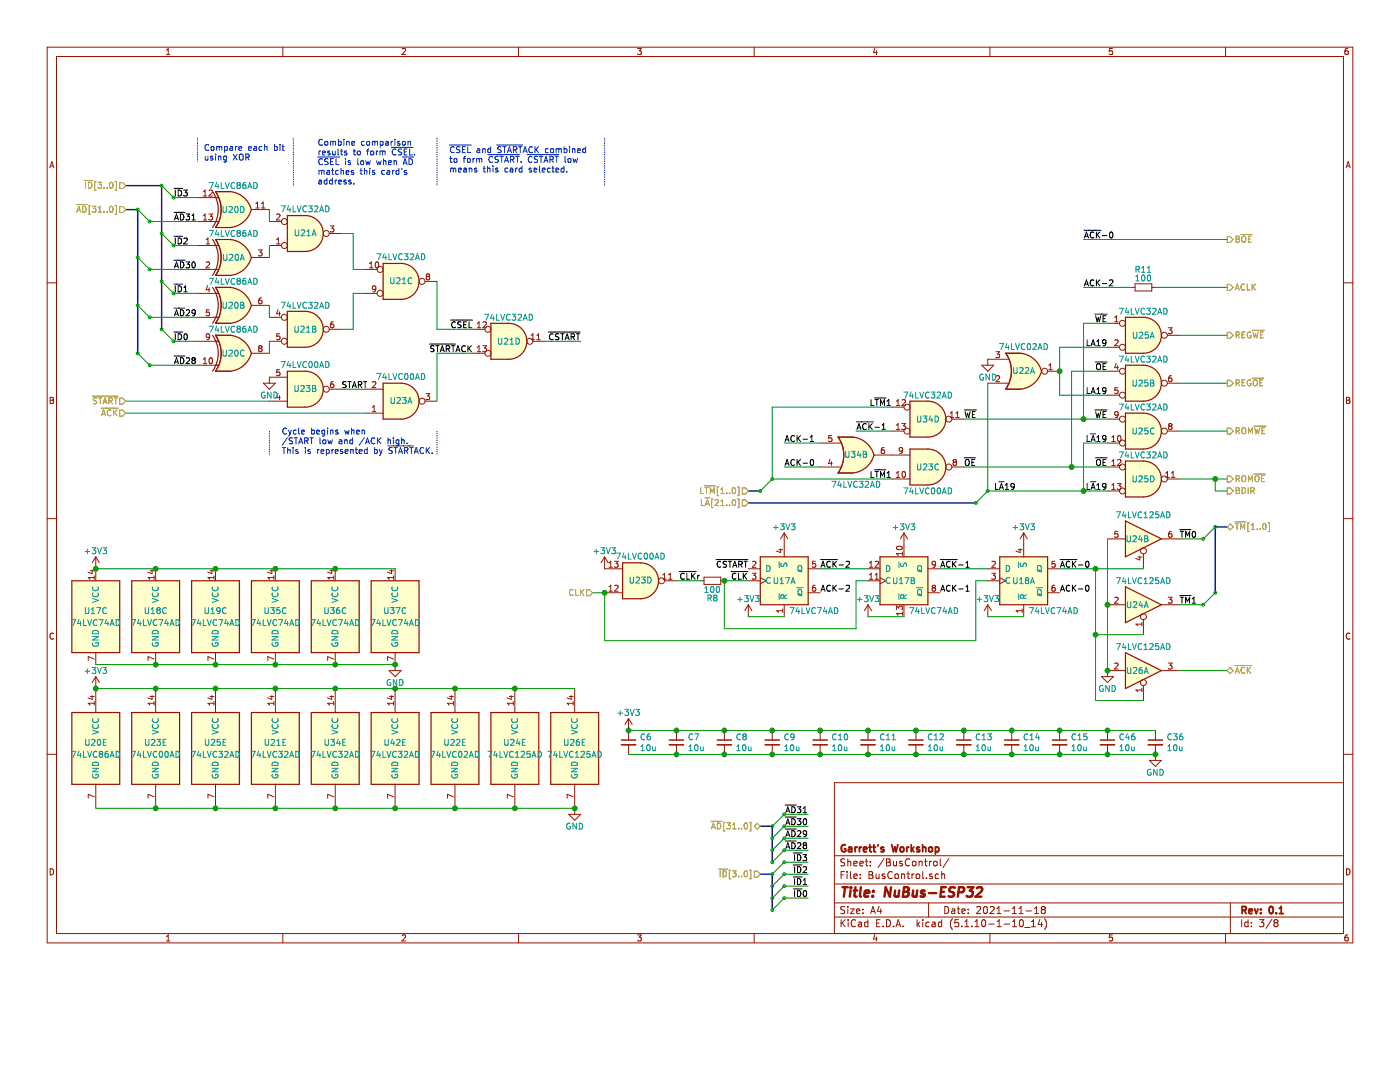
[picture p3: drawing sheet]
EESchema Schematic File Version 4
EELAYER 30 0
EELAYER END
$Descr A4 11693 8268
encoding utf-8
Sheet 3 8
Title "NuBus-ESP32"
Date "2021-11-18"
Rev "0.1"
Comp "Garrett's Workshop"
Comment1 ""
Comment2 ""
Comment3 ""
Comment4 ""
$EndDescr
Text HLabel 10250 4000 2    50   Output ~ 0
ROM~OE~
Text HLabel 10250 3600 2    50   Output ~ 0
ROM~WE~
Text HLabel 10250 3200 2    50   Output ~ 0
REG~OE~
Text HLabel 10250 2800 2    50   Output ~ 0
REG~WE~
Text Label 9250 3500 2    50   ~ 0
~WE~
Text Label 9250 3100 2    50   ~ 0
~OE~
Text Label 9250 3300 2    50   ~ 0
LA19
Text Label 9250 3900 2    50   ~ 0
~OE~
Text Label 9250 2900 2    50   ~ 0
LA19
Text Label 9250 2700 2    50   ~ 0
~WE~
Text Label 9250 4100 2    50   ~ 0
L~A~19
Wire Wire Line
	9050 3700 9250 3700
Wire Wire Line
	9050 4100 9250 4100
Wire Wire Line
	9250 3900 8950 3900
Wire Wire Line
	8950 3100 9250 3100
Wire Wire Line
	9250 3500 9050 3500
Wire Wire Line
	9050 3500 9050 2700
Wire Wire Line
	9050 2700 9250 2700
Wire Wire Line
	8850 3300 9250 3300
Wire Wire Line
	8850 2900 9250 2900
Wire Wire Line
	8250 4100 9050 4100
Connection ~ 9050 4100
Wire Wire Line
	9150 4750 9550 4750
Wire Wire Line
	9150 5300 9550 5300
Wire Wire Line
	9150 5850 9550 5850
Wire Wire Line
	9150 4750 9150 5300
Connection ~ 9150 5300
Wire Wire Line
	9150 5300 9150 5850
Connection ~ 9150 4750
$Comp
L 74xx:74LS32 U?
U 2 2
P 9550 3200
AR Path="/61EBF8DC" Ref="U?"  Part="1" 
AR Path="/61D1084D/61EBF8DC" Ref="U25"  Part="2" 
F 0 "U25" H 9550 3200 50  0000 C CNN
F 1 "74LVC32AD" H 9550 3400 50  0000 C CNN
F 2 "stdpads:SOIC-14_3.9mm" H 9550 3200 50  0001 C CNN
F 3 "http://www.ti.com/lit/gpn/sn74LS08" H 9550 3200 50  0001 C CNN
	2    9550 3200
	1    0    0    -1  
$EndComp
$Comp
L 74xx:74LS32 U?
U 4 2
P 9550 4000
AR Path="/61EBF8E8" Ref="U?"  Part="1" 
AR Path="/61D1084D/61EBF8E8" Ref="U25"  Part="4" 
F 0 "U25" H 9550 4000 50  0000 C CNN
F 1 "74LVC32AD" H 9550 4200 50  0000 C CNN
F 2 "stdpads:SOIC-14_3.9mm" H 9550 4000 50  0001 C CNN
F 3 "http://www.ti.com/lit/gpn/sn74LS08" H 9550 4000 50  0001 C CNN
	4    9550 4000
	1    0    0    -1  
$EndComp
$Comp
L 74xx:74LS32 U?
U 1 2
P 9550 2800
AR Path="/61EBF954" Ref="U?"  Part="1" 
AR Path="/61D1084D/61EBF954" Ref="U25"  Part="1" 
F 0 "U25" H 9550 2800 50  0000 C CNN
F 1 "74LVC32AD" H 9550 3000 50  0000 C CNN
F 2 "stdpads:SOIC-14_3.9mm" H 9550 2800 50  0001 C CNN
F 3 "http://www.ti.com/lit/gpn/sn74LS08" H 9550 2800 50  0001 C CNN
	1    9550 2800
	1    0    0    -1  
$EndComp
Text HLabel 10250 4400 2    50   BiDi ~ 0
~TM~[1..0]
Text Label 9850 4500 0    50   ~ 0
~TM~0
Text Label 9850 5050 0    50   ~ 0
~TM~1
Text HLabel 10250 5600 2    50   BiDi ~ 0
~ACK~
Wire Wire Line
	10050 4500 9850 4500
Entry Wire Line
	10150 4950 10050 5050
Wire Wire Line
	10050 5050 9850 5050
Entry Wire Line
	10150 4400 10050 4500
Wire Bus Line
	10150 4950 10150 4400
Wire Bus Line
	10250 4400 10150 4400
Wire Wire Line
	6050 4850 6250 4850
Text Label 6250 4850 2    50   ~ 0
~CLK~
Text Label 6250 4750 2    50   ~ 0
~CSTART~
Wire Wire Line
	6250 5150 6550 5150
$Comp
L 74xx:74LS74 U?
U 2 1
P 7550 4850
AR Path="/620C3058" Ref="U?"  Part="1" 
AR Path="/61CA157A/620C3058" Ref="U?"  Part="1" 
AR Path="/61CD3565/620C3058" Ref="U?"  Part="1" 
AR Path="/61D1084D/620C3058" Ref="U17"  Part="2" 
F 0 "U17" H 7550 4850 50  0000 C CNN
F 1 "74LVC74AD" H 7800 4600 50  0000 C CNN
F 2 "stdpads:SOIC-14_3.9mm" H 7550 4850 50  0001 C CNN
F 3 "74xx/74hc_hct74.pdf" H 7550 4850 50  0001 C CNN
	2    7550 4850
	1    0    0    -1  
$EndComp
Wire Wire Line
	7250 5150 7550 5150
Text Label 6850 4950 0    50   ~ 0
ACK-2
Text Label 6850 4750 0    50   ~ 0
~ACK~-2
Text Label 7850 4750 0    50   ~ 0
~ACK~-1
Wire Wire Line
	7250 4850 7150 4850
Wire Wire Line
	7150 4850 7150 5250
Wire Wire Line
	7150 5250 6050 5250
Wire Wire Line
	6050 5250 6050 4850
Wire Wire Line
	7250 4750 6850 4750
Wire Wire Line
	8150 5350 8150 4850
$Comp
L 74xx:74LS74 U?
U 1 1
P 8550 4850
AR Path="/620D4157" Ref="U?"  Part="1" 
AR Path="/61CA157A/620D4157" Ref="U?"  Part="1" 
AR Path="/61CD3565/620D4157" Ref="U?"  Part="1" 
AR Path="/61D1084D/620D4157" Ref="U18"  Part="1" 
F 0 "U18" H 8550 4850 50  0000 C CNN
F 1 "74LVC74AD" H 8800 4600 50  0000 C CNN
F 2 "stdpads:SOIC-14_3.9mm" H 8550 4850 50  0001 C CNN
F 3 "74xx/74hc_hct74.pdf" H 8550 4850 50  0001 C CNN
	1    8550 4850
	1    0    0    -1  
$EndComp
Wire Wire Line
	8250 5150 8550 5150
Wire Wire Line
	8250 4750 7850 4750
Wire Wire Line
	8150 4850 8250 4850
Text Label 8850 4950 0    50   ~ 0
ACK-0
Text Label 8850 4750 0    50   ~ 0
~ACK~-0
Wire Wire Line
	4950 4950 5050 4950
Text HLabel 4950 4950 0    50   Input ~ 0
CLK
Wire Wire Line
	8250 3200 8250 4100
Wire Wire Line
	8850 4750 9150 4750
Wire Wire Line
	9250 5600 9250 5050
Connection ~ 9250 5050
Wire Wire Line
	9250 5050 9250 4500
Text Label 8300 4100 0    50   ~ 0
L~A~19
Entry Wire Line
	8150 4200 8250 4100
Text Label 9250 3700 2    50   ~ 0
L~A~19
Text Label 7450 4000 2    50   ~ 0
L~TM~1
Text Label 8050 3900 0    50   ~ 0
~OE~
Wire Wire Line
	6450 4000 7450 4000
Entry Wire Line
	6350 4100 6450 4000
Text HLabel 6250 4100 0    50   Input ~ 0
L~TM~[1..0]
$Comp
L power:GND #PWR0106
U 1 1
P 9250 5600
F 0 "#PWR0106" H 9250 5350 50  0001 C CNN
F 1 "GND" H 9250 5450 50  0000 C CNN
F 2 "" H 9250 5600 50  0001 C CNN
F 3 "" H 9250 5600 50  0001 C CNN
	1    9250 5600
	1    0    0    -1  
$EndComp
Text Label 8050 3500 0    50   ~ 0
~WE~
$Comp
L 74xx:74LS32 U?
U 3 2
P 9550 3600
AR Path="/61EBF8E2" Ref="U?"  Part="1" 
AR Path="/61D1084D/61EBF8E2" Ref="U25"  Part="3" 
F 0 "U25" H 9550 3600 50  0000 C CNN
F 1 "74LVC32AD" H 9550 3800 50  0000 C CNN
F 2 "stdpads:SOIC-14_3.9mm" H 9550 3600 50  0001 C CNN
F 3 "http://www.ti.com/lit/gpn/sn74LS08" H 9550 3600 50  0001 C CNN
	3    9550 3600
	1    0    0    -1  
$EndComp
Wire Wire Line
	8950 3100 8950 3900
Wire Wire Line
	9050 3700 9050 4100
Wire Bus Line
	6250 4100 6350 4100
Wire Wire Line
	9850 5600 10250 5600
Text HLabel 6350 7300 0    50   Input ~ 0
~ID~[3..0]
Text HLabel 6350 6900 0    50   BiDi ~ 0
~AD~[31..0]
Wire Bus Line
	6450 7300 6350 7300
Wire Bus Line
	6450 6900 6350 6900
Text Label 6750 7200 2    50   ~ 0
~ID~3
Text Label 6750 7500 2    50   ~ 0
~ID~0
Text Label 6750 7400 2    50   ~ 0
~ID~1
Text Label 6750 7300 2    50   ~ 0
~ID~2
Wire Wire Line
	6550 6800 6750 6800
Wire Wire Line
	6550 6900 6750 6900
Wire Wire Line
	6550 7000 6750 7000
Wire Wire Line
	6550 7100 6750 7100
Text Label 6750 7100 2    50   ~ 0
~AD~28
Text Label 6750 7000 2    50   ~ 0
~AD~29
Text Label 6750 6900 2    50   ~ 0
~AD~30
Text Label 6750 6800 2    50   ~ 0
~AD~31
Entry Wire Line
	6450 7200 6550 7100
Entry Wire Line
	6450 7100 6550 7000
Entry Wire Line
	6450 7000 6550 6900
Entry Wire Line
	6450 6900 6550 6800
Entry Wire Line
	6450 7300 6550 7200
Entry Wire Line
	6450 7400 6550 7300
Entry Wire Line
	6450 7500 6550 7400
Entry Wire Line
	6450 7600 6550 7500
Wire Wire Line
	6550 7500 6750 7500
Wire Wire Line
	6550 7400 6750 7400
Wire Wire Line
	6550 7300 6750 7300
Wire Wire Line
	6550 7200 6750 7200
Text Label 4850 2850 2    50   ~ 0
~CSTART~
Wire Wire Line
	4550 2850 4850 2850
$Comp
L 74xx:74LS32 U?
U 4 2
P 4250 2850
AR Path="/62CB8AD8" Ref="U?"  Part="1" 
AR Path="/61D1084D/62CB8AD8" Ref="U21"  Part="4" 
F 0 "U21" H 4250 2850 50  0000 C CNN
F 1 "74LVC32AD" H 4250 3050 50  0000 C CNN
F 2 "stdpads:SOIC-14_3.9mm" H 4250 2850 50  0001 C CNN
F 3 "http://www.ti.com/lit/gpn/sn74LS08" H 4250 2850 50  0001 C CNN
	4    4250 2850
	1    0    0    -1  
$EndComp
Wire Wire Line
	3650 2950 3650 3350
Text Label 2850 3250 0    50   ~ 0
START
Wire Wire Line
	2850 3250 3050 3250
Wire Wire Line
	3950 2750 3650 2750
Wire Wire Line
	3950 2950 3650 2950
Wire Wire Line
	1050 3450 3050 3450
Wire Wire Line
	2250 2850 2250 2950
Wire Wire Line
	2250 2550 2250 2650
Wire Wire Line
	2250 2050 2250 2150
Wire Wire Line
	2250 1750 2250 1850
$Comp
L 74xx:74LS86 U?
U 2 1
P 1950 2550
AR Path="/62CB8B0B" Ref="U?"  Part="1" 
AR Path="/61D1084D/62CB8B0B" Ref="U20"  Part="2" 
F 0 "U20" H 1950 2550 50  0000 C CNN
F 1 "74LVC86AD" H 1950 2750 50  0000 C CNN
F 2 "stdpads:SOIC-14_3.9mm" H 1950 2550 50  0001 C CNN
F 3 "http://www.ti.com/lit/gpn/sn74LS86" H 1950 2550 50  0001 C CNN
	2    1950 2550
	1    0    0    -1  
$EndComp
$Comp
L 74xx:74LS86 U?
U 3 1
P 1950 2950
AR Path="/62CB8B11" Ref="U?"  Part="1" 
AR Path="/61D1084D/62CB8B11" Ref="U20"  Part="3" 
F 0 "U20" H 1950 2950 50  0000 C CNN
F 1 "74LVC86AD" H 1950 3150 50  0000 C CNN
F 2 "stdpads:SOIC-14_3.9mm" H 1950 2950 50  0001 C CNN
F 3 "http://www.ti.com/lit/gpn/sn74LS86" H 1950 2950 50  0001 C CNN
	3    1950 2950
	1    0    0    -1  
$EndComp
$Comp
L 74xx:74LS86 U?
U 4 1
P 1950 1750
AR Path="/62CB8B17" Ref="U?"  Part="1" 
AR Path="/61D1084D/62CB8B17" Ref="U20"  Part="4" 
F 0 "U20" H 1950 1750 50  0000 C CNN
F 1 "74LVC86AD" H 1950 1950 50  0000 C CNN
F 2 "stdpads:SOIC-14_3.9mm" H 1950 1750 50  0001 C CNN
F 3 "http://www.ti.com/lit/gpn/sn74LS86" H 1950 1750 50  0001 C CNN
	4    1950 1750
	1    0    0    -1  
$EndComp
Wire Wire Line
	3650 2350 3650 2750
Text Label 3950 2950 2    50   ~ 0
~START~ACK
Text Label 3950 2750 2    50   ~ 0
~CSEL~
Text Label 1450 1650 0    50   ~ 0
~ID~3
Text Label 1450 2850 0    50   ~ 0
~ID~0
Text Label 1450 2450 0    50   ~ 0
~ID~1
Text Label 1450 2050 0    50   ~ 0
~ID~2
Text Label 1450 1850 0    50   ~ 0
~AD~31
Text Label 1450 2250 0    50   ~ 0
~AD~30
Text Label 1450 2650 0    50   ~ 0
~AD~29
Text Label 1450 3050 0    50   ~ 0
~AD~28
Wire Wire Line
	1050 3350 2250 3350
Wire Wire Line
	1450 2850 1650 2850
Wire Wire Line
	1450 2450 1650 2450
Wire Wire Line
	1450 2050 1650 2050
Wire Wire Line
	1250 1850 1650 1850
Wire Wire Line
	1450 1650 1650 1650
Wire Notes Line
	1650 1150 1650 1350
Text Notes 1700 1350 0    50   ~ 0
Compare each bit\nusing XOR
Wire Notes Line
	2450 1150 2450 1550
Text Notes 2650 1550 0    50   ~ 0
Combine comparison\nresults to form ~CSEL~.\n~CSEL~ is low when ~AD~\nmatches this card’s\naddress.
Wire Notes Line
	2250 3600 2250 3800
Text Notes 2350 3800 0    50   ~ 0
Cycle begins when\n/START low and /ACK high.\nThis is represented by ~START~ACK.
Wire Notes Line
	3650 3600 3650 3800
Text Notes 3750 1450 0    50   ~ 0
~CSEL~ and ~START~ACK combined\nto form ~CSTART~. ~CSTART~ low\nmeans this card selected.
Wire Notes Line
	5050 1150 5050 1550
Wire Notes Line
	3650 1150 3650 1550
Wire Wire Line
	9050 3500 8050 3500
Connection ~ 9050 3500
Wire Wire Line
	8950 3900 8050 3900
Connection ~ 8950 3900
Entry Wire Line
	1350 1550 1450 1650
Entry Wire Line
	1150 1750 1250 1850
Entry Wire Line
	1350 1950 1450 2050
Entry Wire Line
	1150 2150 1250 2250
Wire Wire Line
	1250 2250 1650 2250
Entry Wire Line
	1350 2350 1450 2450
Entry Wire Line
	1150 2550 1250 2650
Wire Wire Line
	1250 2650 1650 2650
Entry Wire Line
	1350 2750 1450 2850
Entry Wire Line
	1150 2950 1250 3050
Wire Wire Line
	1250 3050 1650 3050
Wire Bus Line
	1350 1550 1050 1550
Wire Bus Line
	1050 1750 1150 1750
Text HLabel 1050 3350 0    50   Input ~ 0
~START~
Text HLabel 1050 3450 0    50   Input ~ 0
~ACK~
Text HLabel 1050 1550 0    50   Input ~ 0
~ID~[3..0]
Text HLabel 1050 1750 0    50   Input ~ 0
~AD~[31..0]
Wire Wire Line
	5050 4950 5050 5350
Connection ~ 9250 5600
$Comp
L power:+3V3 #PWR?
U 1 1
P 6550 4550
AR Path="/61C6168C/61C38174" Ref="#PWR?"  Part="1" 
AR Path="/61D1084D/61C38174" Ref="#PWR0109"  Part="1" 
F 0 "#PWR0109" H 6550 4400 50  0001 C CNN
F 1 "+3V3" H 6550 4700 50  0000 C CNN
F 2 "" H 6550 4550 50  0001 C CNN
F 3 "" H 6550 4550 50  0001 C CNN
	1    6550 4550
	1    0    0    -1  
$EndComp
$Comp
L power:+3V3 #PWR?
U 1 1
P 7550 4550
AR Path="/61C6168C/61C3B193" Ref="#PWR?"  Part="1" 
AR Path="/61D1084D/61C3B193" Ref="#PWR0110"  Part="1" 
F 0 "#PWR0110" H 7550 4400 50  0001 C CNN
F 1 "+3V3" H 7550 4700 50  0000 C CNN
F 2 "" H 7550 4550 50  0001 C CNN
F 3 "" H 7550 4550 50  0001 C CNN
	1    7550 4550
	1    0    0    -1  
$EndComp
$Comp
L power:+3V3 #PWR?
U 1 1
P 8550 4550
AR Path="/61C6168C/61C3E09A" Ref="#PWR?"  Part="1" 
AR Path="/61D1084D/61C3E09A" Ref="#PWR0111"  Part="1" 
F 0 "#PWR0111" H 8550 4400 50  0001 C CNN
F 1 "+3V3" H 8550 4700 50  0000 C CNN
F 2 "" H 8550 4550 50  0001 C CNN
F 3 "" H 8550 4550 50  0001 C CNN
	1    8550 4550
	1    0    0    -1  
$EndComp
$Comp
L power:+3V3 #PWR?
U 1 1
P 5050 4750
AR Path="/61C6168C/61C41255" Ref="#PWR?"  Part="1" 
AR Path="/61D1084D/61C41255" Ref="#PWR0112"  Part="1" 
F 0 "#PWR0112" H 5050 4600 50  0001 C CNN
F 1 "+3V3" H 5050 4900 50  0000 C CNN
F 2 "" H 5050 4750 50  0001 C CNN
F 3 "" H 5050 4750 50  0001 C CNN
	1    5050 4750
	1    0    0    -1  
$EndComp
$Comp
L power:+3V3 #PWR?
U 1 1
P 6250 5150
AR Path="/61C6168C/61C44385" Ref="#PWR?"  Part="1" 
AR Path="/61D1084D/61C44385" Ref="#PWR0113"  Part="1" 
F 0 "#PWR0113" H 6250 5000 50  0001 C CNN
F 1 "+3V3" H 6250 5300 50  0000 C CNN
F 2 "" H 6250 5150 50  0001 C CNN
F 3 "" H 6250 5150 50  0001 C CNN
	1    6250 5150
	1    0    0    -1  
$EndComp
$Comp
L power:+3V3 #PWR?
U 1 1
P 7250 5150
AR Path="/61C6168C/61C47220" Ref="#PWR?"  Part="1" 
AR Path="/61D1084D/61C47220" Ref="#PWR0114"  Part="1" 
F 0 "#PWR0114" H 7250 5000 50  0001 C CNN
F 1 "+3V3" H 7250 5300 50  0000 C CNN
F 2 "" H 7250 5150 50  0001 C CNN
F 3 "" H 7250 5150 50  0001 C CNN
	1    7250 5150
	1    0    0    -1  
$EndComp
$Comp
L power:+3V3 #PWR?
U 1 1
P 8250 5150
AR Path="/61C6168C/61C4AC0F" Ref="#PWR?"  Part="1" 
AR Path="/61D1084D/61C4AC0F" Ref="#PWR0115"  Part="1" 
F 0 "#PWR0115" H 8250 5000 50  0001 C CNN
F 1 "+3V3" H 8250 5300 50  0000 C CNN
F 2 "" H 8250 5150 50  0001 C CNN
F 3 "" H 8250 5150 50  0001 C CNN
	1    8250 5150
	1    0    0    -1  
$EndComp
Wire Wire Line
	9450 2400 9050 2400
$Comp
L Device:R_Small R11
U 1 1
P 9550 2400
F 0 "R11" V 9400 2400 50  0000 C CNN
F 1 "100" V 9500 2400 50  0000 C BNN
F 2 "stdpads:R_0805" H 9550 2400 50  0001 C CNN
F 3 "~" H 9550 2400 50  0001 C CNN
F 4 "C25190" H 9550 2400 50  0001 C CNN "LCSC Part"
	1    9550 2400
	0    -1   1    0   
$EndComp
Text Label 9050 2400 0    50   ~ 0
ACK-2
Text HLabel 10250 2000 2    50   Output ~ 0
B~OE~
Text HLabel 10250 2400 2    50   Output ~ 0
ACLK
Text Label 7850 4950 0    50   ~ 0
ACK-1
$Comp
L 74xx:74LS74 U?
U 1 1
P 6550 4850
AR Path="/620925A0" Ref="U?"  Part="1" 
AR Path="/61CA157A/620925A0" Ref="U?"  Part="1" 
AR Path="/61CD3565/620925A0" Ref="U?"  Part="1" 
AR Path="/61D1084D/620925A0" Ref="U17"  Part="1" 
F 0 "U17" H 6550 4850 50  0000 C CNN
F 1 "74LVC74AD" H 6800 4600 50  0000 C CNN
F 2 "stdpads:SOIC-14_3.9mm" H 6550 4850 50  0001 C CNN
F 3 "74xx/74hc_hct74.pdf" H 6550 4850 50  0001 C CNN
	1    6550 4850
	1    0    0    -1  
$EndComp
Wire Wire Line
	5650 4850 5850 4850
Text Label 5850 4850 2    50   ~ 0
~CLK~r
Wire Wire Line
	5050 5350 8150 5350
$Comp
L Device:C_Small C?
U 1 1
P 5250 6200
AR Path="/62125273" Ref="C?"  Part="1" 
AR Path="/61D1084D/62125273" Ref="C6"  Part="1" 
F 0 "C6" H 5158 6246 50  0000 R CNN
F 1 "10u" H 5158 6155 50  0000 R CNN
F 2 "stdpads:C_0805" H 5250 6200 50  0001 C CNN
F 3 "~" H 5250 6200 50  0001 C CNN
	1    5250 6200
	-1   0    0    -1  
$EndComp
$Comp
L Device:C_Small C?
U 1 1
P 6050 6200
AR Path="/62125279" Ref="C?"  Part="1" 
AR Path="/61D1084D/62125279" Ref="C8"  Part="1" 
F 0 "C8" H 5958 6246 50  0000 R CNN
F 1 "10u" H 5958 6155 50  0000 R CNN
F 2 "stdpads:C_0805" H 6050 6200 50  0001 C CNN
F 3 "~" H 6050 6200 50  0001 C CNN
	1    6050 6200
	-1   0    0    -1  
$EndComp
$Comp
L Device:C_Small C?
U 1 1
P 5650 6200
AR Path="/6212527F" Ref="C?"  Part="1" 
AR Path="/61D1084D/6212527F" Ref="C7"  Part="1" 
F 0 "C7" H 5558 6246 50  0000 R CNN
F 1 "10u" H 5558 6155 50  0000 R CNN
F 2 "stdpads:C_0805" H 5650 6200 50  0001 C CNN
F 3 "~" H 5650 6200 50  0001 C CNN
	1    5650 6200
	-1   0    0    -1  
$EndComp
$Comp
L Device:C_Small C?
U 1 1
P 6450 6200
AR Path="/6212528B" Ref="C?"  Part="1" 
AR Path="/61D1084D/6212528B" Ref="C9"  Part="1" 
F 0 "C9" H 6358 6246 50  0000 R CNN
F 1 "10u" H 6358 6155 50  0000 R CNN
F 2 "stdpads:C_0805" H 6450 6200 50  0001 C CNN
F 3 "~" H 6450 6200 50  0001 C CNN
	1    6450 6200
	-1   0    0    -1  
$EndComp
Connection ~ 5650 6300
Wire Wire Line
	5650 6300 5250 6300
Connection ~ 6050 6300
Wire Wire Line
	6050 6300 5650 6300
Wire Wire Line
	6450 6300 6050 6300
Wire Wire Line
	5250 6100 5650 6100
Connection ~ 5650 6100
Wire Wire Line
	5650 6100 6050 6100
Connection ~ 6050 6100
Wire Wire Line
	6050 6100 6450 6100
Connection ~ 6450 6300
$Comp
L Device:C_Small C?
U 1 1
P 8050 6200
AR Path="/621252A9" Ref="C?"  Part="1" 
AR Path="/61D1084D/621252A9" Ref="C13"  Part="1" 
F 0 "C13" H 7958 6246 50  0000 R CNN
F 1 "10u" H 7958 6155 50  0000 R CNN
F 2 "stdpads:C_0805" H 8050 6200 50  0001 C CNN
F 3 "~" H 8050 6200 50  0001 C CNN
	1    8050 6200
	-1   0    0    -1  
$EndComp
Wire Wire Line
	7650 6300 8050 6300
Connection ~ 7650 6300
Wire Wire Line
	8050 6100 7650 6100
Connection ~ 7650 6100
$Comp
L Device:C_Small C?
U 1 1
P 7650 6200
AR Path="/621252A3" Ref="C?"  Part="1" 
AR Path="/61D1084D/621252A3" Ref="C12"  Part="1" 
F 0 "C12" H 7558 6246 50  0000 R CNN
F 1 "10u" H 7558 6155 50  0000 R CNN
F 2 "stdpads:C_0805" H 7650 6200 50  0001 C CNN
F 3 "~" H 7650 6200 50  0001 C CNN
	1    7650 6200
	-1   0    0    -1  
$EndComp
Wire Wire Line
	6450 6300 6850 6300
Connection ~ 6850 6300
Wire Wire Line
	6850 6100 6450 6100
Connection ~ 6850 6100
$Comp
L Device:C_Small C?
U 1 1
P 6850 6200
AR Path="/62125297" Ref="C?"  Part="1" 
AR Path="/61D1084D/62125297" Ref="C10"  Part="1" 
F 0 "C10" H 6758 6246 50  0000 R CNN
F 1 "10u" H 6758 6155 50  0000 R CNN
F 2 "stdpads:C_0805" H 6850 6200 50  0001 C CNN
F 3 "~" H 6850 6200 50  0001 C CNN
	1    6850 6200
	-1   0    0    -1  
$EndComp
Wire Wire Line
	7250 6300 7650 6300
Wire Wire Line
	6850 6300 7250 6300
Connection ~ 7250 6300
Wire Wire Line
	7650 6100 7250 6100
Wire Wire Line
	7250 6100 6850 6100
Connection ~ 7250 6100
$Comp
L Device:C_Small C?
U 1 1
P 7250 6200
AR Path="/62125291" Ref="C?"  Part="1" 
AR Path="/61C6168C/62125291" Ref="C?"  Part="1" 
AR Path="/61D1084D/62125291" Ref="C11"  Part="1" 
F 0 "C11" H 7158 6246 50  0000 R CNN
F 1 "10u" H 7158 6155 50  0000 R CNN
F 2 "stdpads:C_0805" H 7250 6200 50  0001 C CNN
F 3 "~" H 7250 6200 50  0001 C CNN
	1    7250 6200
	-1   0    0    -1  
$EndComp
Connection ~ 5250 6100
$Comp
L power:+3V3 #PWR?
U 1 1
P 5250 6100
AR Path="/6212526D" Ref="#PWR?"  Part="1" 
AR Path="/61C6168C/6212526D" Ref="#PWR?"  Part="1" 
AR Path="/61D1084D/6212526D" Ref="#PWR0188"  Part="1" 
F 0 "#PWR0188" H 5250 5950 50  0001 C CNN
F 1 "+3V3" H 5250 6250 50  0000 C CNN
F 2 "" H 5250 6100 50  0001 C CNN
F 3 "" H 5250 6100 50  0001 C CNN
	1    5250 6100
	-1   0    0    -1  
$EndComp
Connection ~ 6450 6100
$Comp
L Device:C_Small C?
U 1 1
P 8850 6200
AR Path="/62142A08" Ref="C?"  Part="1" 
AR Path="/61D1084D/62142A08" Ref="C15"  Part="1" 
F 0 "C15" H 8758 6246 50  0000 R CNN
F 1 "10u" H 8758 6155 50  0000 R CNN
F 2 "stdpads:C_0805" H 8850 6200 50  0001 C CNN
F 3 "~" H 8850 6200 50  0001 C CNN
	1    8850 6200
	-1   0    0    -1  
$EndComp
Wire Wire Line
	8450 6300 8850 6300
Connection ~ 8450 6300
Wire Wire Line
	8850 6100 8450 6100
Connection ~ 8450 6100
$Comp
L Device:C_Small C?
U 1 1
P 8450 6200
AR Path="/62142A12" Ref="C?"  Part="1" 
AR Path="/61D1084D/62142A12" Ref="C14"  Part="1" 
F 0 "C14" H 8358 6246 50  0000 R CNN
F 1 "10u" H 8358 6155 50  0000 R CNN
F 2 "stdpads:C_0805" H 8450 6200 50  0001 C CNN
F 3 "~" H 8450 6200 50  0001 C CNN
	1    8450 6200
	-1   0    0    -1  
$EndComp
Connection ~ 8850 6300
Wire Wire Line
	8050 6300 8450 6300
Wire Wire Line
	8450 6100 8050 6100
Connection ~ 8050 6100
Connection ~ 8050 6300
$Comp
L 74xx:74LS32 U?
U 4 2
P 7750 3500
AR Path="/619CE2DA" Ref="U?"  Part="1" 
AR Path="/61D1084D/619CE2DA" Ref="U34"  Part="4" 
F 0 "U34" H 7750 3500 50  0000 C CNN
F 1 "74LVC32AD" H 7750 3700 50  0000 C CNN
F 2 "stdpads:SOIC-14_3.9mm" H 7750 3500 50  0001 C CNN
F 3 "http://www.ti.com/lit/gpn/sn74LS08" H 7750 3500 50  0001 C CNN
	4    7750 3500
	1    0    0    -1  
$EndComp
$Comp
L 74xx:74LS32 U?
U 2 1
P 7150 3800
AR Path="/6251D345" Ref="U?"  Part="1" 
AR Path="/61D1084D/6251D345" Ref="U34"  Part="2" 
F 0 "U34" H 7150 3800 50  0000 C CNN
F 1 "74LVC32AD" H 7150 4050 50  0000 C CNN
F 2 "stdpads:SOIC-14_3.9mm" H 7150 3800 50  0001 C CNN
F 3 "http://www.ti.com/lit/gpn/sn74LS08" H 7150 3800 50  0001 C CNN
	2    7150 3800
	1    0    0    1   
$EndComp
Text Label 6550 3900 0    50   ~ 0
ACK-0
Wire Wire Line
	6450 4000 6450 3400
Wire Wire Line
	6450 3400 7450 3400
Text Label 7450 3400 2    50   ~ 0
L~TM~1
Wire Wire Line
	6550 3900 6850 3900
Text HLabel 6250 4200 0    50   Input ~ 0
L~A~[21..0]
Wire Bus Line
	8150 4200 6250 4200
$Comp
L Device:C_Small C?
U 1 1
P 9250 6200
AR Path="/61A7D91D" Ref="C?"  Part="1" 
AR Path="/61D1084D/61A7D91D" Ref="C46"  Part="1" 
F 0 "C46" H 9158 6246 50  0000 R CNN
F 1 "10u" H 9158 6155 50  0000 R CNN
F 2 "stdpads:C_0805" H 9250 6200 50  0001 C CNN
F 3 "~" H 9250 6200 50  0001 C CNN
	1    9250 6200
	-1   0    0    -1  
$EndComp
Wire Wire Line
	8850 6300 9250 6300
Wire Wire Line
	9250 6100 8850 6100
Connection ~ 9250 6300
$Comp
L 74xx:74LS125 U26
U 1 1
P 9550 5600
F 0 "U26" H 9500 5600 50  0000 C CNN
F 1 "74LVC125AD" H 9550 5800 50  0000 C CNN
F 2 "stdpads:SOIC-14_3.9mm" H 9550 5600 50  0001 C CNN
F 3 "http://www.ti.com/lit/gpn/sn74LS125" H 9550 5600 50  0001 C CNN
	1    9550 5600
	1    0    0    -1  
$EndComp
$Comp
L 74xx:74LS125 U24
U 2 1
P 9550 4500
F 0 "U24" H 9500 4500 50  0000 C CNN
F 1 "74LVC125AD" H 9550 4700 50  0000 C CNN
F 2 "stdpads:SOIC-14_3.9mm" H 9550 4500 50  0001 C CNN
F 3 "http://www.ti.com/lit/gpn/sn74LS125" H 9550 4500 50  0001 C CNN
	2    9550 4500
	1    0    0    -1  
$EndComp
$Comp
L 74xx:74LS125 U24
U 1 1
P 9550 5050
F 0 "U24" H 9500 5050 50  0000 C CNN
F 1 "74LVC125AD" H 9550 5250 50  0000 C CNN
F 2 "stdpads:SOIC-14_3.9mm" H 9550 5050 50  0001 C CNN
F 3 "http://www.ti.com/lit/gpn/sn74LS125" H 9550 5050 50  0001 C CNN
	1    9550 5050
	1    0    0    -1  
$EndComp
Connection ~ 8850 6100
Text Label 9050 2000 0    50   ~ 0
~ACK~-0
Text Label 7150 3600 0    50   ~ 0
~ACK~-1
Wire Wire Line
	7150 3600 7450 3600
$Comp
L 74xx:74LS32 U?
U 2 2
P 2550 2750
AR Path="/62CB8B1D" Ref="U?"  Part="1" 
AR Path="/61D1084D/62CB8B1D" Ref="U21"  Part="2" 
F 0 "U21" H 2550 2750 50  0000 C CNN
F 1 "74LVC32AD" H 2550 2950 50  0000 C CNN
F 2 "stdpads:SOIC-14_3.9mm" H 2550 2750 50  0001 C CNN
F 3 "http://www.ti.com/lit/gpn/sn74LS08" H 2550 2750 50  0001 C CNN
	2    2550 2750
	1    0    0    -1  
$EndComp
$Comp
L 74xx:74LS32 U?
U 1 2
P 2550 1950
AR Path="/62CB8B23" Ref="U?"  Part="1" 
AR Path="/61D1084D/62CB8B23" Ref="U21"  Part="1" 
F 0 "U21" H 2550 1950 50  0000 C CNN
F 1 "74LVC32AD" H 2550 1750 50  0000 C CNN
F 2 "stdpads:SOIC-14_3.9mm" H 2550 1950 50  0001 C CNN
F 3 "http://www.ti.com/lit/gpn/sn74LS08" H 2550 1950 50  0001 C CNN
	1    2550 1950
	1    0    0    1   
$EndComp
Wire Wire Line
	2950 2750 2850 2750
Wire Wire Line
	2950 2450 2950 2750
Wire Wire Line
	3050 2450 2950 2450
Wire Wire Line
	2950 1950 2850 1950
Wire Wire Line
	2950 2250 2950 1950
Wire Wire Line
	3050 2250 2950 2250
$Comp
L 74xx:74LS00 U?
U 3 1
P 7750 3900
AR Path="/61FF43D9" Ref="U?"  Part="1" 
AR Path="/61D1084D/61FF43D9" Ref="U23"  Part="3" 
F 0 "U23" H 7750 3900 50  0000 C CNN
F 1 "74LVC00AD" H 7750 3700 50  0000 C CNN
F 2 "stdpads:SOIC-14_3.9mm" H 7750 3900 50  0001 C CNN
F 3 "http://www.ti.com/lit/gpn/sn74LS00" H 7750 3900 50  0001 C CNN
	3    7750 3900
	1    0    0    -1  
$EndComp
$Comp
L 74xx:74LS00 U?
U 2 1
P 2550 3250
AR Path="/62CB8AEA" Ref="U?"  Part="1" 
AR Path="/61D1084D/62CB8AEA" Ref="U23"  Part="2" 
F 0 "U23" H 2550 3250 50  0000 C CNN
F 1 "74LVC00AD" H 2550 3050 50  0000 C CNN
F 2 "stdpads:SOIC-14_3.9mm" H 2550 3250 50  0001 C CNN
F 3 "http://www.ti.com/lit/gpn/sn74LS00" H 2550 3250 50  0001 C CNN
	2    2550 3250
	1    0    0    1   
$EndComp
$Comp
L 74xx:74LS00 U?
U 1 1
P 3350 3350
AR Path="/6226AA14" Ref="U?"  Part="1" 
AR Path="/61D1084D/6226AA14" Ref="U23"  Part="1" 
F 0 "U23" H 3350 3350 50  0000 C CNN
F 1 "74LVC00AD" H 3350 3150 50  0000 C CNN
F 2 "stdpads:SOIC-14_3.9mm" H 3350 3350 50  0001 C CNN
F 3 "http://www.ti.com/lit/gpn/sn74LS00" H 3350 3350 50  0001 C CNN
	1    3350 3350
	1    0    0    1   
$EndComp
$Comp
L power:GND #PWR0211
U 1 1
P 8250 3000
F 0 "#PWR0211" H 8250 2750 50  0001 C CNN
F 1 "GND" H 8250 2850 50  0000 C CNN
F 2 "" H 8250 3000 50  0001 C CNN
F 3 "" H 8250 3000 50  0001 C CNN
	1    8250 3000
	1    0    0    -1  
$EndComp
$Comp
L 74xx:74LS02 U?
U 1 1
P 8550 3100
AR Path="/6231A2A7" Ref="U?"  Part="1" 
AR Path="/61D1084D/6231A2A7" Ref="U22"  Part="1" 
F 0 "U22" H 8550 3100 50  0000 C CNN
F 1 "74LVC02AD" H 8550 2900 50  0000 C CNN
F 2 "stdpads:SOIC-14_3.9mm" H 8550 3100 50  0001 C CNN
F 3 "http://www.ti.com/lit/gpn/sn74LS02" H 8550 3100 50  0001 C CNN
	1    8550 3100
	1    0    0    1   
$EndComp
$Comp
L power:GND #PWR0216
U 1 1
P 2250 3150
F 0 "#PWR0216" H 2250 2900 50  0001 C CNN
F 1 "GND" H 2250 3000 50  0000 C CNN
F 2 "" H 2250 3150 50  0001 C CNN
F 3 "" H 2250 3150 50  0001 C CNN
	1    2250 3150
	1    0    0    -1  
$EndComp
Wire Wire Line
	6550 3700 6850 3700
Text Label 6550 3700 0    50   ~ 0
ACK-1
$Comp
L 74xx:74LS32 U?
U 3 2
P 3350 2350
AR Path="/6236670D" Ref="U?"  Part="1" 
AR Path="/61D1084D/6236670D" Ref="U21"  Part="3" 
F 0 "U21" H 3350 2350 50  0000 C CNN
F 1 "74LVC32AD" H 3350 2150 50  0000 C CNN
F 2 "stdpads:SOIC-14_3.9mm" H 3350 2350 50  0001 C CNN
F 3 "http://www.ti.com/lit/gpn/sn74LS08" H 3350 2350 50  0001 C CNN
	3    3350 2350
	1    0    0    1   
$EndComp
Wire Wire Line
	8850 2900 8850 3100
Connection ~ 8850 3100
Wire Wire Line
	8850 3100 8850 3300
Text HLabel 10250 4100 2    50   Output ~ 0
BDIR
Wire Wire Line
	10250 4100 10150 4100
Wire Wire Line
	10150 4100 10150 4000
Wire Wire Line
	10150 4000 10250 4000
Wire Wire Line
	9850 4000 10150 4000
Connection ~ 10150 4000
Wire Wire Line
	9850 3600 10250 3600
Wire Wire Line
	9850 3200 10250 3200
Wire Wire Line
	9850 2800 10250 2800
Wire Wire Line
	9650 2400 10250 2400
Wire Wire Line
	9050 2000 10250 2000
$Comp
L 74xx:74LS86 U?
U 1 1
P 1950 2150
AR Path="/62CB8B05" Ref="U?"  Part="1" 
AR Path="/61D1084D/62CB8B05" Ref="U20"  Part="1" 
F 0 "U20" H 1950 2150 50  0000 C CNN
F 1 "74LVC86AD" H 1950 2350 50  0000 C CNN
F 2 "stdpads:SOIC-14_3.9mm" H 1950 2150 50  0001 C CNN
F 3 "http://www.ti.com/lit/gpn/sn74LS86" H 1950 2150 50  0001 C CNN
	1    1950 2150
	1    0    0    -1  
$EndComp
$Comp
L 74xx:74LS00 U?
U 4 1
P 5350 4850
AR Path="/61929D9F" Ref="U?"  Part="1" 
AR Path="/61D1084D/61929D9F" Ref="U23"  Part="4" 
F 0 "U23" H 5350 4850 50  0000 C CNN
F 1 "74LVC00AD" H 5350 4650 50  0000 C CNN
F 2 "stdpads:SOIC-14_3.9mm" H 5350 4850 50  0001 C CNN
F 3 "http://www.ti.com/lit/gpn/sn74LS00" H 5350 4850 50  0001 C CNN
	4    5350 4850
	1    0    0    1   
$EndComp
Connection ~ 5050 4950
Connection ~ 6050 4850
$Comp
L Device:R_Small R?
U 1 1
P 5950 4850
AR Path="/64084316/61874E7F" Ref="R?"  Part="1" 
AR Path="/61D1084D/61874E7F" Ref="R8"  Part="1" 
F 0 "R8" V 5800 4850 50  0000 C CNN
F 1 "100" V 5900 4850 50  0000 C BNN
F 2 "stdpads:R_0805" H 5950 4850 50  0001 C CNN
F 3 "~" H 5950 4850 50  0001 C CNN
F 4 "C25190" H 5950 4850 50  0001 C CNN "LCSC Part"
	1    5950 4850
	0    -1   -1   0   
$EndComp
$Comp
L 74xx:74LS86 U?
U 5 1
P 800 6250
AR Path="/6197BCC7" Ref="U?"  Part="1" 
AR Path="/61D1084D/6197BCC7" Ref="U20"  Part="5" 
F 0 "U20" H 800 6300 50  0000 C CNN
F 1 "74LVC86AD" H 800 6200 50  0000 C CNN
F 2 "stdpads:SOIC-14_3.9mm" H 800 6250 50  0001 C CNN
F 3 "http://www.ti.com/lit/gpn/sn74LS86" H 800 6250 50  0001 C CNN
	5    800  6250
	1    0    0    -1  
$EndComp
$Comp
L 74xx:74LS00 U?
U 5 1
P 1300 6250
AR Path="/61982AF1" Ref="U?"  Part="1" 
AR Path="/61D1084D/61982AF1" Ref="U23"  Part="5" 
F 0 "U23" H 1300 6300 50  0000 C CNN
F 1 "74LVC00AD" H 1300 6200 50  0000 C CNN
F 2 "stdpads:SOIC-14_3.9mm" H 1300 6250 50  0001 C CNN
F 3 "http://www.ti.com/lit/gpn/sn74LS00" H 1300 6250 50  0001 C CNN
	5    1300 6250
	1    0    0    -1  
$EndComp
$Comp
L 74xx:74LS32 U?
U 5 1
P 1800 6250
AR Path="/619A15D2" Ref="U?"  Part="1" 
AR Path="/61D1084D/619A15D2" Ref="U25"  Part="5" 
F 0 "U25" H 1800 6300 50  0000 C CNN
F 1 "74LVC32AD" H 1800 6200 50  0000 C CNN
F 2 "stdpads:SOIC-14_3.9mm" H 1800 6250 50  0001 C CNN
F 3 "http://www.ti.com/lit/gpn/sn74LS08" H 1800 6250 50  0001 C CNN
	5    1800 6250
	1    0    0    -1  
$EndComp
Wire Wire Line
	800  5750 1300 5750
Connection ~ 1300 5750
Wire Wire Line
	1300 5750 1800 5750
$Comp
L 74xx:74LS32 U?
U 5 1
P 2300 6250
AR Path="/619B85D3" Ref="U?"  Part="1" 
AR Path="/61D1084D/619B85D3" Ref="U21"  Part="5" 
F 0 "U21" H 2300 6300 50  0000 C CNN
F 1 "74LVC32AD" H 2300 6200 50  0000 C CNN
F 2 "stdpads:SOIC-14_3.9mm" H 2300 6250 50  0001 C CNN
F 3 "http://www.ti.com/lit/gpn/sn74LS08" H 2300 6250 50  0001 C CNN
	5    2300 6250
	1    0    0    -1  
$EndComp
$Comp
L 74xx:74LS02 U?
U 5 1
P 3800 6250
AR Path="/619C462A" Ref="U?"  Part="1" 
AR Path="/61D1084D/619C462A" Ref="U22"  Part="5" 
F 0 "U22" H 3800 6300 50  0000 C CNN
F 1 "74LVC02AD" H 3800 6200 50  0000 C CNN
F 2 "stdpads:SOIC-14_3.9mm" H 3800 6250 50  0001 C CNN
F 3 "http://www.ti.com/lit/gpn/sn74LS02" H 3800 6250 50  0001 C CNN
	5    3800 6250
	1    0    0    -1  
$EndComp
$Comp
L 74xx:74LS32 U?
U 5 1
P 2800 6250
AR Path="/619CE0AA" Ref="U?"  Part="1" 
AR Path="/61D1084D/619CE0AA" Ref="U34"  Part="5" 
F 0 "U34" H 2800 6300 50  0000 C CNN
F 1 "74LVC32AD" H 2800 6200 50  0000 C CNN
F 2 "stdpads:SOIC-14_3.9mm" H 2800 6250 50  0001 C CNN
F 3 "http://www.ti.com/lit/gpn/sn74LS08" H 2800 6250 50  0001 C CNN
	5    2800 6250
	1    0    0    -1  
$EndComp
$Comp
L 74xx:74LS74 U?
U 3 1
P 800 5150
AR Path="/619E8235" Ref="U?"  Part="1" 
AR Path="/61CA157A/619E8235" Ref="U?"  Part="1" 
AR Path="/61CD3565/619E8235" Ref="U?"  Part="1" 
AR Path="/61D1084D/619E8235" Ref="U17"  Part="3" 
F 0 "U17" H 800 5200 50  0000 C CNN
F 1 "74LVC74AD" H 800 5100 50  0000 C CNN
F 2 "stdpads:SOIC-14_3.9mm" H 800 5150 50  0001 C CNN
F 3 "74xx/74hc_hct74.pdf" H 800 5150 50  0001 C CNN
	3    800  5150
	1    0    0    -1  
$EndComp
Connection ~ 1300 6750
Wire Wire Line
	1300 6750 800  6750
Connection ~ 1800 6750
Wire Wire Line
	1800 6750 1300 6750
Connection ~ 2300 6750
Wire Wire Line
	2300 6750 1800 6750
Wire Wire Line
	1800 5750 2300 5750
Connection ~ 1800 5750
Connection ~ 2300 5750
$Comp
L power:+3V3 #PWR0231
U 1 1
P 800 5750
F 0 "#PWR0231" H 800 5600 50  0001 C CNN
F 1 "+3V3" H 800 5900 50  0000 C CNN
F 2 "" H 800 5750 50  0001 C CNN
F 3 "" H 800 5750 50  0001 C CNN
	1    800  5750
	1    0    0    -1  
$EndComp
Connection ~ 800  5750
$Comp
L power:GND #PWR0232
U 1 1
P 4800 6750
F 0 "#PWR0232" H 4800 6500 50  0001 C CNN
F 1 "GND" H 4800 6600 50  0000 C CNN
F 2 "" H 4800 6750 50  0001 C CNN
F 3 "" H 4800 6750 50  0001 C CNN
	1    4800 6750
	1    0    0    -1  
$EndComp
$Comp
L 74xx:74LS74 U?
U 3 1
P 1300 5150
AR Path="/61A005AD" Ref="U?"  Part="1" 
AR Path="/61CA157A/61A005AD" Ref="U?"  Part="1" 
AR Path="/61CD3565/61A005AD" Ref="U?"  Part="1" 
AR Path="/61D1084D/61A005AD" Ref="U18"  Part="3" 
F 0 "U18" H 1300 5200 50  0000 C CNN
F 1 "74LVC74AD" H 1300 5100 50  0000 C CNN
F 2 "stdpads:SOIC-14_3.9mm" H 1300 5150 50  0001 C CNN
F 3 "74xx/74hc_hct74.pdf" H 1300 5150 50  0001 C CNN
	3    1300 5150
	1    0    0    -1  
$EndComp
$Comp
L 74xx:74LS74 U?
U 3 1
P 1800 5150
AR Path="/61A01937" Ref="U?"  Part="1" 
AR Path="/61CA157A/61A01937" Ref="U?"  Part="1" 
AR Path="/61CD3565/61A01937" Ref="U?"  Part="1" 
AR Path="/61D1084D/61A01937" Ref="U19"  Part="3" 
F 0 "U19" H 1800 5200 50  0000 C CNN
F 1 "74LVC74AD" H 1800 5100 50  0000 C CNN
F 2 "stdpads:SOIC-14_3.9mm" H 1800 5150 50  0001 C CNN
F 3 "74xx/74hc_hct74.pdf" H 1800 5150 50  0001 C CNN
	3    1800 5150
	1    0    0    -1  
$EndComp
$Comp
L 74xx:74LS74 U?
U 3 1
P 2300 5150
AR Path="/61A024EF" Ref="U?"  Part="1" 
AR Path="/61CA157A/61A024EF" Ref="U?"  Part="1" 
AR Path="/61CD3565/61A024EF" Ref="U?"  Part="1" 
AR Path="/61D1084D/61A024EF" Ref="U35"  Part="3" 
F 0 "U35" H 2300 5200 50  0000 C CNN
F 1 "74LVC74AD" H 2300 5100 50  0000 C CNN
F 2 "stdpads:SOIC-14_3.9mm" H 2300 5150 50  0001 C CNN
F 3 "74xx/74hc_hct74.pdf" H 2300 5150 50  0001 C CNN
	3    2300 5150
	1    0    0    -1  
$EndComp
$Comp
L 74xx:74LS74 U?
U 3 1
P 2800 5150
AR Path="/61A02B7B" Ref="U?"  Part="1" 
AR Path="/61CA157A/61A02B7B" Ref="U?"  Part="1" 
AR Path="/61CD3565/61A02B7B" Ref="U?"  Part="1" 
AR Path="/61D1084D/61A02B7B" Ref="U36"  Part="3" 
F 0 "U36" H 2800 5200 50  0000 C CNN
F 1 "74LVC74AD" H 2800 5100 50  0000 C CNN
F 2 "stdpads:SOIC-14_3.9mm" H 2800 5150 50  0001 C CNN
F 3 "74xx/74hc_hct74.pdf" H 2800 5150 50  0001 C CNN
	3    2800 5150
	1    0    0    -1  
$EndComp
$Comp
L 74xx:74LS74 U?
U 3 1
P 3300 5150
AR Path="/61A05723" Ref="U?"  Part="1" 
AR Path="/61CA157A/61A05723" Ref="U?"  Part="1" 
AR Path="/61CD3565/61A05723" Ref="U?"  Part="1" 
AR Path="/61D1084D/61A05723" Ref="U37"  Part="3" 
F 0 "U37" H 3300 5200 50  0000 C CNN
F 1 "74LVC74AD" H 3300 5100 50  0000 C CNN
F 2 "stdpads:SOIC-14_3.9mm" H 3300 5150 50  0001 C CNN
F 3 "74xx/74hc_hct74.pdf" H 3300 5150 50  0001 C CNN
	3    3300 5150
	1    0    0    -1  
$EndComp
$Comp
L 74xx:74LS125 U24
U 5 1
P 4300 6250
F 0 "U24" H 4300 6300 50  0000 C CNN
F 1 "74LVC125AD" H 4300 6200 50  0000 C CNN
F 2 "stdpads:SOIC-14_3.9mm" H 4300 6250 50  0001 C CNN
F 3 "http://www.ti.com/lit/gpn/sn74LS125" H 4300 6250 50  0001 C CNN
	5    4300 6250
	1    0    0    -1  
$EndComp
Connection ~ 3800 5750
Wire Wire Line
	3800 5750 4300 5750
Connection ~ 3800 6750
Wire Wire Line
	3800 6750 4300 6750
Wire Wire Line
	2300 6750 2800 6750
Wire Wire Line
	2300 5750 2800 5750
Wire Wire Line
	3300 5750 3800 5750
Wire Wire Line
	3300 6750 3800 6750
$Comp
L 74xx:74LS125 U26
U 5 1
P 4800 6250
F 0 "U26" H 4800 6300 50  0000 C CNN
F 1 "74LVC125AD" H 4800 6200 50  0000 C CNN
F 2 "stdpads:SOIC-14_3.9mm" H 4800 6250 50  0001 C CNN
F 3 "http://www.ti.com/lit/gpn/sn74LS125" H 4800 6250 50  0001 C CNN
	5    4800 6250
	1    0    0    -1  
$EndComp
Wire Wire Line
	4300 5750 4800 5750
Connection ~ 4300 5750
Wire Wire Line
	4800 6750 4300 6750
Connection ~ 4800 6750
Connection ~ 4300 6750
$Comp
L power:+3V3 #PWR0233
U 1 1
P 800 4750
F 0 "#PWR0233" H 800 4600 50  0001 C CNN
F 1 "+3V3" H 800 4900 50  0000 C CNN
F 2 "" H 800 4750 50  0001 C CNN
F 3 "" H 800 4750 50  0001 C CNN
	1    800  4750
	1    0    0    -1  
$EndComp
Wire Wire Line
	800  4750 1300 4750
Connection ~ 800  4750
Connection ~ 1300 4750
Wire Wire Line
	1300 4750 1800 4750
Connection ~ 1800 4750
Wire Wire Line
	1800 4750 2300 4750
Connection ~ 2300 4750
Wire Wire Line
	2300 4750 2800 4750
Connection ~ 2800 4750
Wire Wire Line
	2800 4750 3300 4750
$Comp
L power:GND #PWR0234
U 1 1
P 3300 5550
F 0 "#PWR0234" H 3300 5300 50  0001 C CNN
F 1 "GND" H 3300 5400 50  0000 C CNN
F 2 "" H 3300 5550 50  0001 C CNN
F 3 "" H 3300 5550 50  0001 C CNN
	1    3300 5550
	1    0    0    -1  
$EndComp
Wire Wire Line
	3300 5550 2800 5550
Connection ~ 3300 5550
Connection ~ 1300 5550
Wire Wire Line
	1300 5550 800  5550
Connection ~ 1800 5550
Wire Wire Line
	1800 5550 1300 5550
Connection ~ 2300 5550
Wire Wire Line
	2300 5550 1800 5550
Connection ~ 2800 5550
Wire Wire Line
	2800 5550 2300 5550
$Comp
L 74xx:74LS32 U?
U 5 1
P 3300 6250
AR Path="/61AB5CA2" Ref="U?"  Part="1" 
AR Path="/61D1084D/61AB5CA2" Ref="U42"  Part="5" 
F 0 "U42" H 3300 6300 50  0000 C CNN
F 1 "74LVC32AD" H 3300 6200 50  0000 C CNN
F 2 "stdpads:SOIC-14_3.9mm" H 3300 6250 50  0001 C CNN
F 3 "http://www.ti.com/lit/gpn/sn74LS08" H 3300 6250 50  0001 C CNN
	5    3300 6250
	1    0    0    -1  
$EndComp
Wire Wire Line
	3300 5750 2800 5750
Connection ~ 3300 5750
Connection ~ 2800 5750
Wire Wire Line
	2800 6750 3300 6750
Connection ~ 2800 6750
Connection ~ 3300 6750
$Comp
L Device:C_Small C?
U 1 1
P 9650 6200
AR Path="/61B9553B" Ref="C?"  Part="1" 
AR Path="/61D1084D/61B9553B" Ref="C36"  Part="1" 
F 0 "C36" H 9558 6246 50  0000 R CNN
F 1 "10u" H 9558 6155 50  0000 R CNN
F 2 "stdpads:C_0805" H 9650 6200 50  0001 C CNN
F 3 "~" H 9650 6200 50  0001 C CNN
	1    9650 6200
	-1   0    0    -1  
$EndComp
Wire Wire Line
	9250 6300 9650 6300
Connection ~ 9650 6300
$Comp
L power:GND #PWR?
U 1 1
P 9650 6300
AR Path="/61BBA723" Ref="#PWR?"  Part="1" 
AR Path="/61D1084D/61BBA723" Ref="#PWR0215"  Part="1" 
F 0 "#PWR0215" H 9650 6050 50  0001 C CNN
F 1 "GND" H 9650 6150 50  0000 C CNN
F 2 "" H 9650 6300 50  0001 C CNN
F 3 "" H 9650 6300 50  0001 C CNN
	1    9650 6300
	1    0    0    -1  
$EndComp
Connection ~ 9250 6100
Wire Wire Line
	9250 6100 9650 6100
Wire Bus Line
	6450 6900 6450 7200
Wire Bus Line
	6450 7300 6450 7600
Wire Bus Line
	1350 1550 1350 2750
Wire Bus Line
	1150 1750 1150 2950
$EndSCHEMATC
